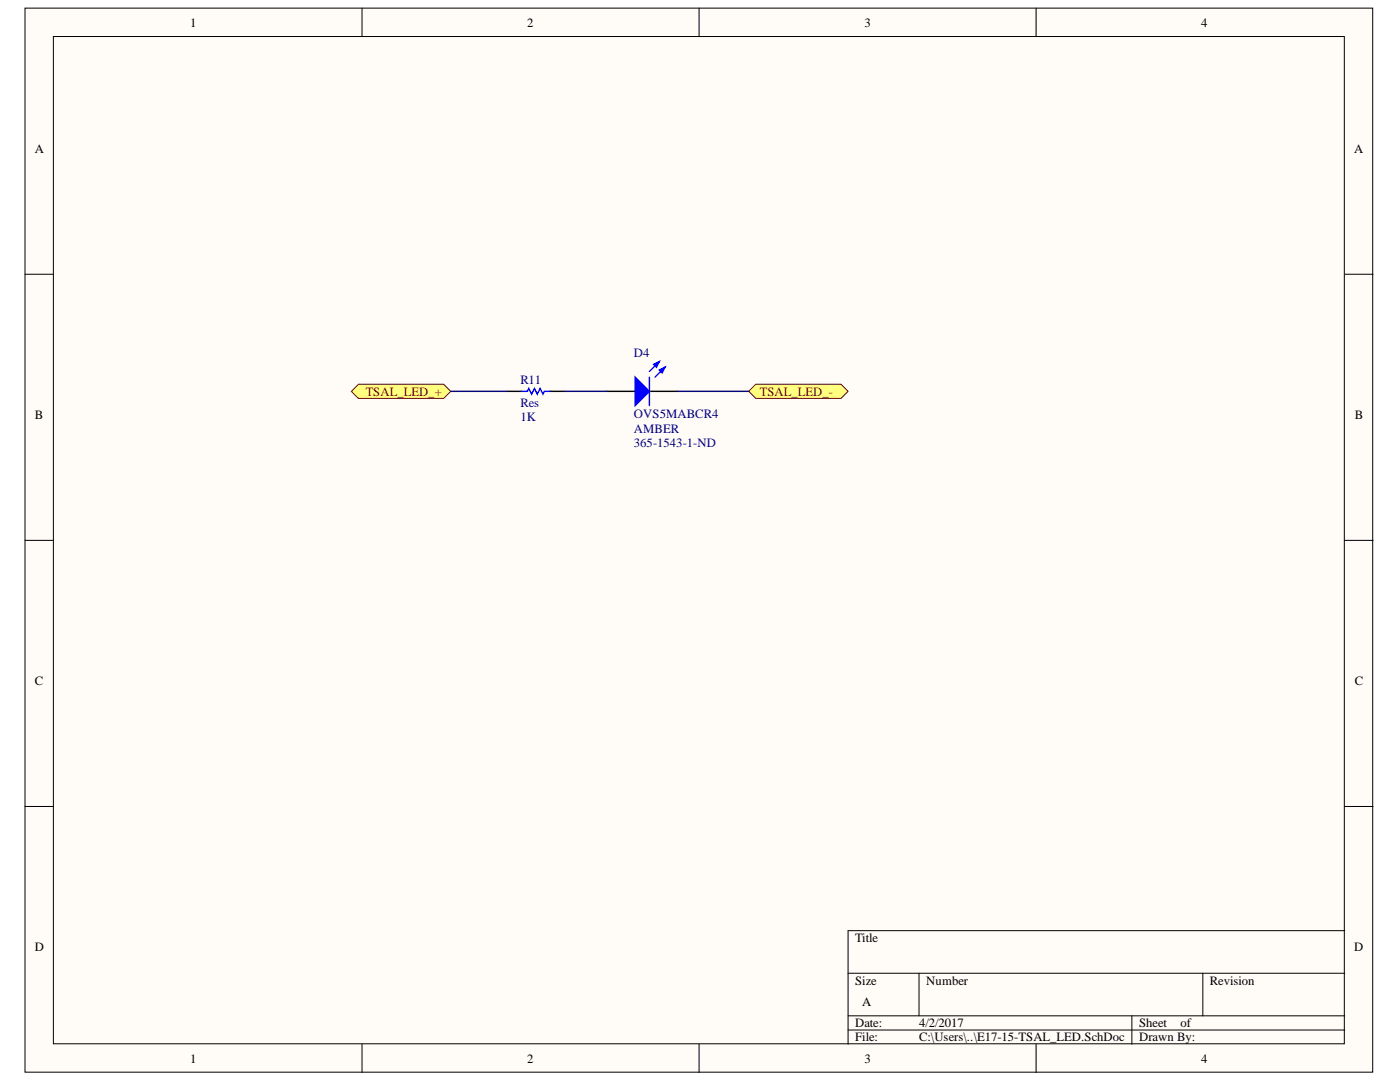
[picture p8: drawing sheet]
<svg xmlns="http://www.w3.org/2000/svg" width="279mm" height="216mm" viewBox="0 0 279 216" stroke-linecap="round" stroke-linejoin="round" font-family="sans-serif">
<g fill="#fffcf8" stroke="#000" stroke-width=".2">
<path d="M5 1.6h269v212.3h-269z"/>
<path d="M10.7 7.3h257.6v201h-257.6z"/>
</g>
<g fill="none" stroke="#000" stroke-width=".2">
<path d="M72.3 1.6v5.7M139.5 1.6v5.7M206.8 1.6v5.7M5 54.7h5.7M268.4 54.7h5.6M5 107.8h5.7M268.4 107.8h5.6M5 160.9h5.7M268.4 160.9h5.6M169.3 194.2h99.1M183.4 194.2v8.5M240.1 194.2v8.5"/>
<path d="M268.4 185.7h-99.1v22.7M72.3 208.4v5.6M139.5 208.4v5.6M169.3 202.7h99.1M169.3 205.5h99.1M206.8 208.4v5.6M225.9 202.7v5.7"/>
</g>
<path d="M121.1 78.1h5.7M129.6 78.1h5.7" fill="none" stroke="#000" stroke-width=".28"/>
<path d="M126.8 75.3l2.8 2.8-2.8 2.8z" fill="#00f"/>
<path d="M126.8 75.3l2.8 2.8-2.8 2.8zM131.6 72.1l-2 2M132.7 73.3l-2 2" fill="none" stroke="#00f" stroke-width=".28"/>
<path d="M131.6 73.8l1.1-.5-.6 1.1z" fill="#00f"/>
<path d="M131.6 73.8l1.1-.5-.6 1.1z" fill="none" stroke="#00f" stroke-width=".28"/>
<path d="M130.5 72.7l1.1-.6-.6 1.2z" fill="#00f"/>
<path d="M104.1 78.1h1.1l.3-.6 .6 1.2 .6-1.2 .5 1.2 .6-1.2 .6 1.2 .2-.6h1.2M129.6 75.3v5.6M130.5 72.7l1.1-.6-.6 1.2z" fill="none" stroke="#00f" stroke-width=".28"/>
<path d="M101.3 78.1h2.8M109.8 78.1h2.8" fill="none" stroke="#000" stroke-width=".28"/>
<g fill="#ffff80" stroke="#800000" stroke-width=".2">
<path d="M150.8 76.7h17l1.5 1.4-1.5 1.4h-17l-1.4-1.4z" fill-rule="evenodd"/>
<path d="M71.5 76.7h17l1.5 1.4-1.5 1.4h-17l-1.4-1.4z" fill-rule="evenodd"/>
</g>
<path d="M90 78.1h11.3M112.6 78.1h8.5M135.3 78.1h14.1" fill="none" stroke="#000080" stroke-width=".28"/>
<g font-size="2.5">
<text x="38" y="5.3">1</text>
<text x="105.2" y="5.3">2</text>
<text x="172.5" y="5.3">3</text>
<text x="239.7" y="5.3">4</text>
<text x="6.9" y="30.4">A</text>
<text x="270.3" y="30.4">A</text>
<text x="6.9" y="83.5">B</text>
<text x="270.4" y="83.5">B</text>
<text x="6.9" y="136.7">C</text>
<text x="270.4" y="136.7">C</text>
<text x="6.9" y="189.8">D</text>
<text x="170.7" y="188">Title</text>
<text x="270.3" y="189.8">D</text>
<text x="170.7" y="196.5">Size</text>
<text x="184.9" y="196.5">Number</text>
<text x="241.4" y="196.5">Revision</text>
<text x="172.1" y="200.7">A</text>
<text x="170.7" y="205">Date:</text>
<text x="170.7" y="207.8">File:</text>
<text x="183.4" y="205">4/2/2017</text>
<text x="183.4" y="207.8">C:\Users\..\E17-15-TSAL_LED.SchDoc</text>
<text x="227.3" y="205">Sheet</text>
<text x="227.3" y="207.8">Drawn By:</text>
<text x="235.6" y="205">of</text>
<text x="38" y="212.1">1</text>
<text x="105.2" y="212.1">2</text>
<text x="172.5" y="212.1">3</text>
<text x="239.7" y="212.1">4</text>
</g>
<g font-size="2.5" fill="#000080">
<text x="126.5" y="71.3">D4</text>
<text x="103.8" y="76.7">R11</text>
<text x="103.8" y="81.2">Res</text>
<text x="126.5" y="83.5">OVS5MABCR4</text>
<text x="103.8" y="84.1">1K</text>
<text x="126.5" y="86.3">AMBER</text>
<text x="126.5" y="89.1">365-1543-1-ND</text>
</g>
<g font-size="2.5" fill="#800000">
<text x="73" y="79">TSAL_LED_+</text>
<text x="151.6" y="79">TSAL_LED_-</text>
</g>
</svg>
